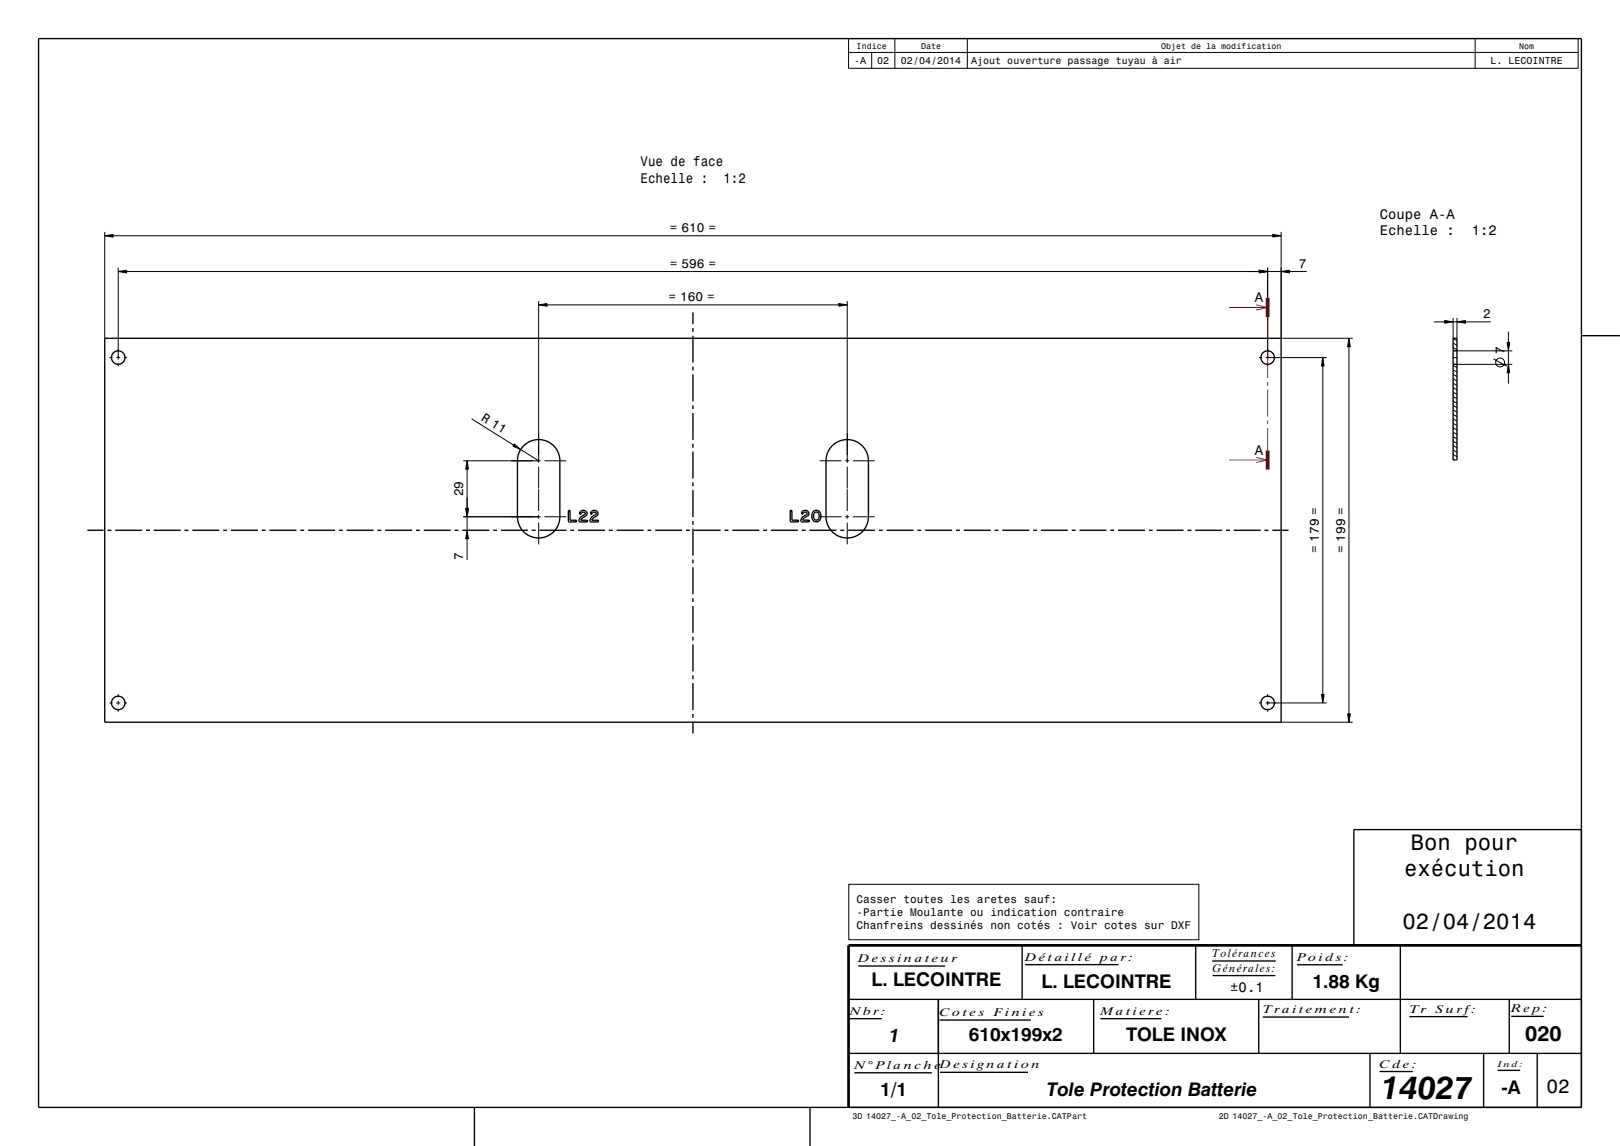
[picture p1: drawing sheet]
<svg xmlns="http://www.w3.org/2000/svg" width="420mm" height="297mm" viewBox="0 0 420 297" stroke-linecap="round" stroke-linejoin="round" font-family="sans-serif">
<g fill="none" stroke="#000" stroke-width=".26">
<path d="M220 10h189.1v7.7h-189.1zM220 13.6h189.1M226 13.6v4.1M232 10v7.7M250.8 10v7.7M382.4 10v7.7M27.2 61.1l2.1-.3v.7zM27.2 60.1v27.6M29.3 61.1h300.7M30.7 70.4l2.1-.4v.7zM30.7 69.4v23.8M32.8 70.4h293.7"/>
<path d="M139.7 79l2.1-.3v.7zM139.7 78v41.9M141.8 79h75.7M217.5 78.7l2.2 .3-2.2 .4zM219.7 78v41.9M326.5 70l2.2 .4-2.2 .3zM328.7 69.4v23.8M328.7 70.4h3.5M330 60.8l2.2 .3-2.2 .4zM332.2 70.4l2.1-.4v.7zM332.2 60.1v27.6h18.5M334.3 70.4h4.5"/>
<path d="M28.4 92.7h.8M30.2 92.7h1M30.7 94.2v.8M32.2 92.7h.7M326.4 92.7h.8M328.2 92.7h15.8M328.7 94.2v.8M343 92.7l.3 2.1h-.7zM343 94.8v85.2M349.7 87.7l.4 2.1h-.7zM349.7 89.8v95.2M371.7 83.4h2.9"/>
<path d="M374.6 83.1l2.1 .3-2.1 .4zM376.6 92.7h1.2M376.7 87.8l1 .5M376.7 88.9l1 .6M376.7 90.1l1 .6M376.7 94.7l1 .6M376.7 95.9l1 .5M376.7 97l1 .6M376.7 98.2l1 .5M376.7 99.3l1 .6M376.7 82.4v5.3M376.7 83.4h1"/>
<path d="M377.7 83.4l2.2-.3v.7zM377.7 82.4v5.3M377.7 94.4h14.4M377.7 90.9h14.4M379.9 83.4h6.6M387.2 93l3.4 1.9M390.7 88.8h.7l-.3 2.1zM391.1 94.4l.3 2.2h-.7zM391.1 85.9v2.9M391.1 90.9v3.5M391.1 96.6v2.8M120.1 119.4h20.1"/>
<path d="M121.1 119.4l.3 2.2h-.6zM122.3 108.5l10.8 6.9M133.3 115.1l1.7 1.4-2-.9zM135 116.5l4.7 2.9M141.2 119.4h5.6M212.5 119.4h5.7M219.2 119.4h1M221.2 119.4h5.6M376.7 100.5l1 .5M376.7 101.6l1 .6M376.7 102.8l1 .6M376.7 103.9l1 .6"/>
<path d="M376.7 105.1l1 .6M376.7 106.2l1 .6M376.7 107.4l1 .6M376.7 108.6l1 .5M376.7 109.7l1 .6M376.7 110.9l1 .5M376.7 112l1 .6M376.7 113.2l1 .6M376.7 114.3l1 .6M376.7 115.5l1 .6M376.7 116.6l1 .6M376.7 117.8l1 .6"/>
<path d="M376.7 118.9l.5 .3M376.7 119.2h1M120.1 133.9h20.1M120.8 131.8h.6l-.3 2.1zM121.1 137.4l.3 2.2h-.6zM121.1 121.6v10.2M121.1 133.9v3.5M121.1 139.6v5.5M139.7 120.9v5.7M139.7 126.8v5.6M139.7 133.4v1M139.7 135.4v5.7"/>
<path d="M141.2 133.9h5.6M147.3 132.5h.6M147.6 132.2v.6M149 135h.6M149.3 134.8v.5M150.2 133h.6M150.5 132.7v.6M151.8 135h.6M152.1 134.8v.5M153 133h.6M153.3 132.7v.6M154.7 135h.6"/>
<path d="M155 134.8v.5M204.8 132.5h.6M205.1 132.2v.6M206.5 135h.6M206.8 134.7v.6M207.7 133h.6M208 132.7v.6M209.3 135h.6M209.6 134.7v.6M212.5 133.9h5.7M219.2 133.9h1M219.7 120.9v5.7"/>
<path d="M219.7 126.8v5.6M219.7 133.4v1M219.7 135.4v5.7M221.2 133.9h5.6M30.7 179.9v.8M328.7 179.9v.8M28.4 182.2h.8M30.2 182.2h1M30.7 181.7v1M30.7 183.7v.7M32.2 182.2h.7M326.4 182.2h.8"/>
<path d="M328.2 182.2h15.8M328.7 181.7v1M328.7 183.7v.7M332.2 187.2h18.5M342.6 180h.7l-.3 2.2zM349.4 185h.7l-.4 2.2zM220.1 229.2h90.7v14.3h-90.7z"/>
<circle cx="388.9" cy="93.9" r="1.15"/>
</g>
<g fill="none" stroke="#000" stroke-width=".35">
<path d="M10 10h400v277h-400zM27.2 87.7h305v99.5h-305zM179.7 81v3M179.7 85v1M179.7 87v7M179.7 95v1M179.7 97v7M376.7 94.4h1M376.7 90.9h1M410 87h10M135.7 115.6a5.5 5.5 0 0 1 6-1.3 5.5 5.5 0 0 1 3.5 5.1v14.5a5.5 5.5 0 0 1-5.5 5.5 5.5 5.5 0 0 1-5.5-5.5v-14.5a5.5 5.5 0 0 1 1.5-3.8zM179.7 105v1"/>
<path d="M179.7 107v7M179.7 115v1M179.7 117v7M215.7 115.6a5.5 5.5 0 0 1 6-1.3 5.5 5.5 0 0 1 3.5 5.1v14.5a5.5 5.5 0 0 1-5.5 5.5 5.5 5.5 0 0 1-5.5-5.5v-14.5a5.5 5.5 0 0 1 1.5-3.8zM376.7 119.2v-31.5h1v31.5M22.7 137.4h4.2M27.9 137.4h1M29.9 137.4h7M37.9 137.4h1M39.9 137.4h7M47.9 137.4h1M49.9 137.4h7"/>
<path d="M57.9 137.4h1M59.9 137.4h7M67.9 137.4h1M69.9 137.4h7M77.9 137.4h1M79.9 137.4h7M87.9 137.4h1M89.9 137.4h7M97.9 137.4h1M99.9 137.4h7M107.9 137.4h1M109.9 137.4h7"/>
<path d="M117.9 137.4h1M119.9 137.4h7M127.9 137.4h1M129.9 137.4h7M137.9 137.4h1M139.9 137.4h7M147.5 132.3l.3 .2v2.3h1.5l.2 .4h-2zM147.9 137.4h1M149.9 137.4h7M150.5 132.5a.9 .9 0 0 1 1.3-.1 .9 .9 0 0 1 0 1.3l-.9 .6-.3 .5h1.5l.2 .4-2 .1a.93 .93 0 0 1 .6-1.5l.7-.5a.49 .49 0 0 0-.3-.6 .49 .49 0 0 0-.6 .4l-.4 .1zM153.3 132.5a.9 .9 0 0 1 1.3-.1 .9 .9 0 0 1 .1 1.3l-1 .6-.3 .5h1.6l.1 .4-1.9 .1a.93 .93 0 0 1 .5-1.5l.8-.5a.49 .49 0 0 0-.4-.6 .49 .49 0 0 0-.6 .4l-.3 .1zM157.9 137.4h1"/>
<path d="M159.9 137.4h7M167.9 137.4h1M169.9 137.4h7M177.9 137.4h1M179.7 125v1M179.7 127v7M179.7 135v1M179.7 137v7M179.9 137.4h7M187.9 137.4h1M189.9 137.4h7M197.9 137.4h1"/>
<path d="M199.9 137.4h7M205 132.3l.3 .2v2.3h1.5l.2 .3-2 .1zM207.9 137.4h1M208 132.5a.9 .9 0 0 1 1.3-.1 .9 .9 0 0 1 .1 1.3l-1 .6-.3 .5h1.6l.1 .3-1.9 .2a.94 .94 0 0 1 .5-1.5l.7-.5a.49 .49 0 0 0-.3-.6 .49 .49 0 0 0-.6 .4l-.4 .1zM209.9 137.4h7M210.9 132.6a1.36 1.36 0 0 1 1.7 .2 1.36 1.36 0 0 1 .1 1.7 1.22 1.22 0 0 1-1.6 .6 1.22 1.22 0 0 1-.6-1.6zM211.3 132.8a1 1 0 0 1 1.1 .5 1 1 0 0 1-.2 1.2 .78 .78 0 0 1-1 .1 .78 .78 0 0 1-.3-1zM217.9 137.4h1M219.9 137.4h7M227.9 137.4h1M229.9 137.4h7M237.9 137.4h1"/>
<path d="M239.9 137.4h7M247.9 137.4h1M249.9 137.4h7M257.9 137.4h1M259.9 137.4h7M267.9 137.4h1M269.9 137.4h7M277.9 137.4h1M279.9 137.4h7M287.9 137.4h1M289.9 137.4h7M297.9 137.4h1"/>
<path d="M299.9 137.4h7M307.9 137.4h1M309.9 137.4h7M317.9 137.4h1M319.9 137.4h7M327.9 137.4h1M329.9 137.4h4.2M179.7 145v1M179.7 147v7M179.7 155v1M179.7 157v7M179.7 165v1"/>
<path d="M179.7 167v7M179.7 175v1M179.7 177v7M179.7 185v1M179.7 187v3.1M410 215h-59v30M220 259h190M222.5 250.4h22.5M243.3 259v28M265 245v13.9M265.8 250h24.2M283.5 259.1v13.9"/>
<path d="M310 245v13.9M314.3 249.1h16.5M314.4 252.8h16.2M326.3 259.1v13.9M335 244.9v14M336.3 250h11.8M363.1 245v28M391.3 259v14M220 273h190M220.3 264h8.3M221.5 278h20.1M243.6 264.4h23.7"/>
<path d="M243.7 277.9h22.8M285.3 264h15.8M327.4 263.6h22.4M355.2 273v14M357.7 277.7h8.6M365.4 263.5h15.1M384.6 273v14M388.3 277.4h5.8M391.8 263.4h8.4M398.5 273v14M123 287v10M210 287v10"/>
<circle cx="30.7" cy="92.7" r="1.75"/>
<circle cx="328.7" cy="92.7" r="1.75"/>
<circle cx="30.7" cy="182.2" r="1.75"/>
<circle cx="328.7" cy="182.2" r="1.75"/>
</g>
<path d="M410 245h-190v42" fill="none" stroke="#000" stroke-width=".7" stroke-linecap="butt"/>
<path d="M328.7 77.2v5M328.7 116.7v5" fill="none" stroke="#f00" stroke-width="1" stroke-linecap="butt"/>
<path d="M318.7 79.7h10M325.7 79l3 .7-3 .6M328.7 82.2v5.7M328.7 88.9v1M328.7 90.9v7M328.7 98.9v1M318.7 119.2h10M325.7 118.5l3 .7-3 .7M328.7 100.9v7M328.7 108.9v1M328.7 110.9v5.8" fill="none" stroke="#f00" stroke-width=".26"/>
<g fill="#000">
<path d="M27.2 61.1l2.1-.3v.7z" fill-rule="evenodd"/>
<path d="M30.7 70.4l2.1-.4v.7z" fill-rule="evenodd"/>
<path d="M139.7 79l2.1-.3v.7z" fill-rule="evenodd"/>
<path d="M217.5 78.7l2.2 .3-2.2 .4z" fill-rule="evenodd"/>
<path d="M326.5 70l2.2 .4-2.2 .3z" fill-rule="evenodd"/>
<path d="M326.5 70l2.2 .4-2.2 .3z" fill-rule="evenodd"/>
<path d="M330 60.8l2.2 .3-2.2 .4z" fill-rule="evenodd"/>
<path d="M332.2 70.4l2.1-.4v.7z" fill-rule="evenodd"/>
<path d="M343 92.7l.3 2.1h-.7z" fill-rule="evenodd"/>
<path d="M349.7 87.7l.4 2.1h-.7z" fill-rule="evenodd"/>
<path d="M374.6 83.1l2.1 .3-2.1 .4z" fill-rule="evenodd"/>
<path d="M377.7 83.4l2.2-.3v.7z" fill-rule="evenodd"/>
<path d="M390.7 88.8h.7l-.3 2.1z" fill-rule="evenodd"/>
<path d="M391.1 94.4l.3 2.2h-.7z" fill-rule="evenodd"/>
<path d="M133.3 115.1l1.7 1.4-2-.9z" fill-rule="evenodd"/>
<path d="M120.8 131.8h.6l-.3 2.1z" fill-rule="evenodd"/>
<path d="M120.8 131.8h.6l-.3 2.1z" fill-rule="evenodd"/>
<path d="M121.1 137.4l.3 2.2h-.6z" fill-rule="evenodd"/>
<path d="M121.1 119.4l.3 2.2h-.6z" fill-rule="evenodd"/>
<path d="M342.6 180h.7l-.3 2.2z" fill-rule="evenodd"/>
<path d="M349.4 185h.7l-.4 2.2z" fill-rule="evenodd"/>
</g>
<text font-size="8.3" x="358.1" y="284.7">14027</text>
<g font-size="5.8">
<text x="365.8" y="220.2">Bon pour</text>
<text x="364" y="227.1">exécution</text>
<text x="363.6" y="240.6">02/04/2014</text>
</g>
<text font-size="5.6" x="395.5" y="269.9">020</text>
<text font-size="5" x="400.9" y="283.3">02</text>
<g font-size="4.9">
<text x="226" y="255.6">L. LECOINTRE</text>
<text x="270" y="256">L. LECOINTRE</text>
<text x="340.3" y="256">1.88 Kg</text>
<text x="251.2" y="269.7">610x199x2</text>
<text x="291.9" y="269.7">TOLE INOX</text>
<text x="230.6" y="270">1</text>
<text x="228.2" y="283.9">1/1</text>
<text x="271.4" y="284">Tole Protection Batterie</text>
<text x="389.3" y="283.4">-A</text>
</g>
<g font-size="3.6">
<text x="166.1" y="43.1">Vue de face</text>
<text x="166.1" y="47.4">Echelle :</text>
<text x="187.5" y="47.4">1:2</text>
<text x="357.7" y="56.7">Coupe A-A</text>
<text x="357.7" y="61">Echelle :</text>
<text x="381.6" y="61">1:2</text>
<text x="325.3" y="78.4">A</text>
<text x="325.3" y="117.9">A</text>
<text x="319" y="257">±0.1</text>
</g>
<g font-size="3.3">
<text x="173.7" y="60.1">= 610 =</text>
<text x="173.7" y="69.4">= 596 =</text>
<text x="336.8" y="69.4">7</text>
<text x="173.3" y="78">= 160 =</text>
<text x="384.5" y="82.4">2</text>
<text x="390.1" y="91.8" transform="rotate(-90 390.1 91.8)">7</text>
<text x="124.6" y="108.8" transform="rotate(32 124.6 108.8)">R 11</text>
<text x="120.1" y="128.7" transform="rotate(-90 120.1 128.7)">29</text>
<text x="342" y="143.4" transform="rotate(-90 342 143.4)">= 179 =</text>
<text x="348.7" y="143.4" transform="rotate(-90 348.7 143.4)">= 199 =</text>
<text x="120.1" y="145.1" transform="rotate(-90 120.1 145.1)">7</text>
</g>
<g font-size="2.9">
<text x="222.1" y="234">Casser toutes les aretes sauf:</text>
<text x="222.1" y="237.4">-Partie Moulante ou indication contraire</text>
<text x="222.1" y="240.9">Chanfreins dessinés non cotés : Voir cotes sur DXF</text>
<text x="222.5" y="249.4">D e s s i n a t e u r</text>
<text x="265.8" y="249">D é t a i l l é</text>
<text x="285.3" y="249">pa r :</text>
<text x="314.3" y="248.1">Tolérances</text>
<text x="314.4" y="251.8">Générales:</text>
<text x="336.3" y="249">Po i d s :</text>
<text x="220.3" y="263">Nb r :</text>
<text x="243.6" y="263.4">C o t e s</text>
<text x="257.6" y="263.4">Fi n i e s</text>
<text x="285.3" y="263">Ma t i e r e :</text>
<text x="327.4" y="262.6">Tr a i t e m e n t :</text>
<text x="365.4" y="262.5">Tr</text>
<text x="372.2" y="262.5">S u r f:</text>
<text x="391.8" y="262.4">R e p:</text>
<text x="221.5" y="277">N° Pl a n c h e</text>
<text x="243.7" y="276.9">D e s i gn a t i o n</text>
<text x="357.7" y="276.7">C d e :</text>
</g>
<g font-size="2.6">
<text x="221.4" y="16.6">-A</text>
<text x="227.4" y="16.6">02</text>
<text x="233.6" y="16.6">02/04/2014</text>
<text x="251.8" y="16.6">Ajout ouverture passage tuyau à air</text>
<text x="386.4" y="16.6">L. LECOINTRE</text>
</g>
<g font-size="2.2">
<text x="222.1" y="12.6">Indice</text>
<text x="238.8" y="12.6">Date</text>
<text x="301" y="12.6">Objet de la modification</text>
<text x="393.8" y="12.6">Nom</text>
<text x="388.3" y="276.4">In d :</text>
<text x="221" y="290.1">3D 14027_-A_02_Tole_Protection_Batterie.CATPart</text>
<text x="316" y="290.1">2D 14027_-A_02_Tole_Protection_Batterie.CATDrawing</text>
</g>
</svg>
